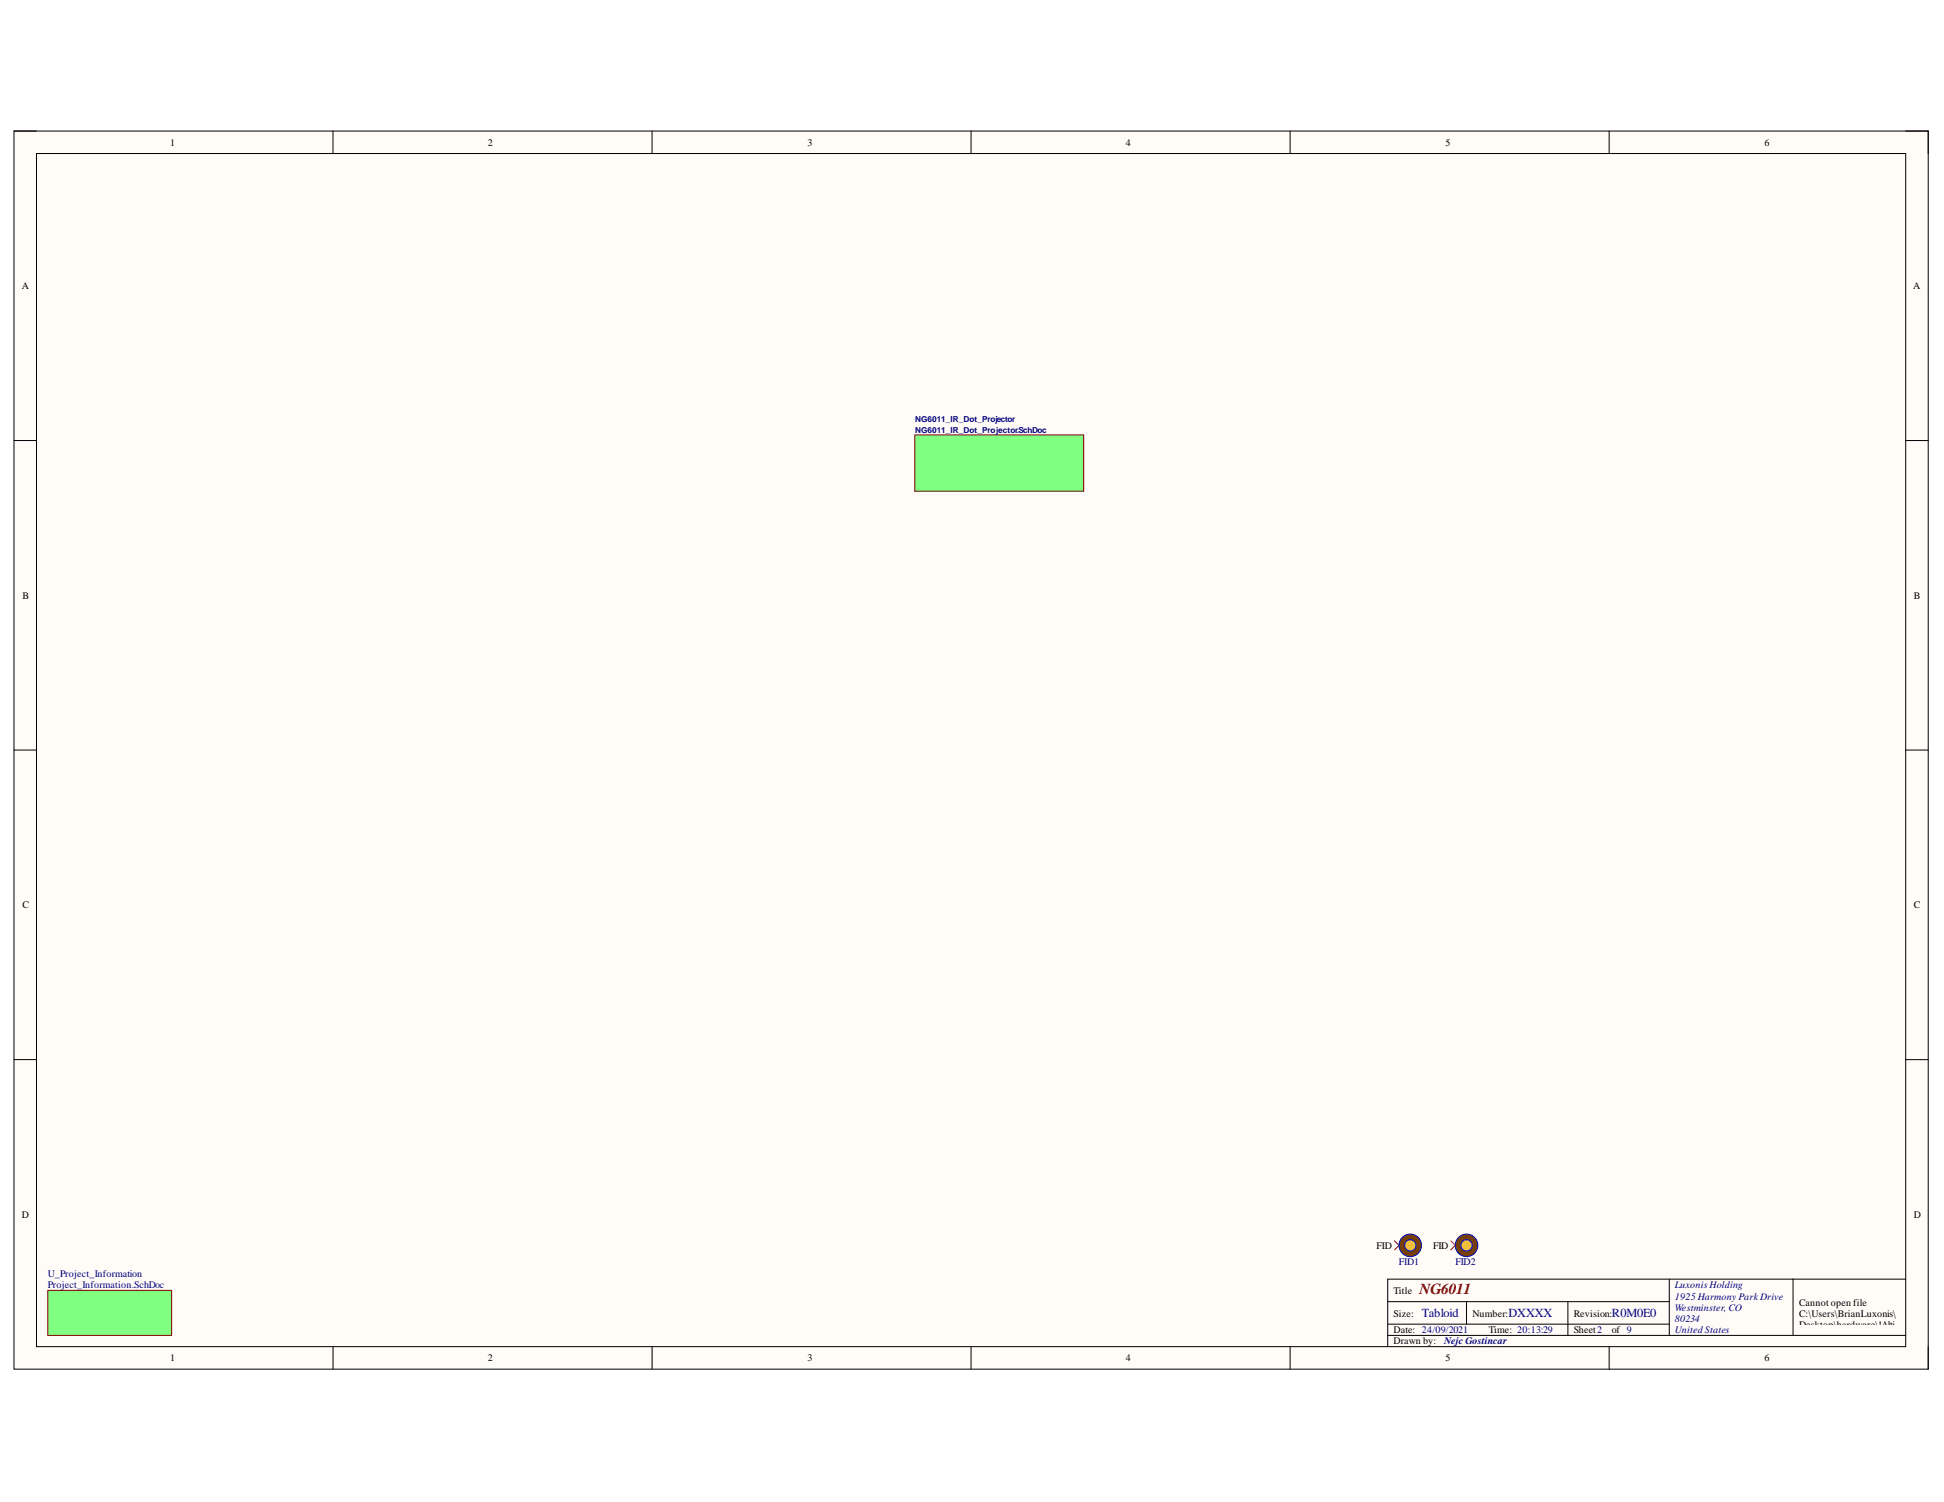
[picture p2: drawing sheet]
<svg xmlns="http://www.w3.org/2000/svg" width="279mm" height="216mm" viewBox="0 0 279 216" stroke-linecap="round" stroke-linejoin="round" font-family="sans-serif">
<path d="M2 18.8h275.1v178h-275.1z" fill-rule="evenodd" fill="#fffcf8"/>
<path d="M2 18.8h275.1v178h-275.1z" fill="none" stroke="#000" stroke-width=".14"/>
<path d="M5.2 22.1h268.7v171.5h-268.7z" fill-rule="evenodd" fill="#fffcf8"/>
<g fill="none" stroke="#000" stroke-width=".14">
<path d="M2 18.8h3.2M47.9 18.8v3.3M93.7 18.8v3.3M139.6 18.8v3.3M185.4 18.8v3.3M231.3 18.8v3.3M273.9 18.8h3.2v3.3M5.2 22.1h268.7v171.5h-268.7zM2 63.3h3.2M273.9 63.3h3.2M2 107.8h3.2M273.9 107.8h3.2"/>
<path d="M2 152.3h3.2M273.9 152.3h3.2M47.9 193.6v3.2M93.7 193.6v3.2M139.6 193.6v3.2M185.4 193.6v3.2M199.5 187.1h40.4M199.5 192h74.4M199.5 190.3h40.4M210.8 187.1v3.2M225.3 187.1v4.9M231.3 193.6v3.2"/>
<path d="M239.9 183.9v8.1M257.7 183.9v8.1M273.9 183.9h-74.4v9.7M277.1 193.6v3.2"/>
</g>
<path d="M200.4 178.4l1.3 1.3M201.7 178.4l-1.3 1.3M208.5 178.4l1.3 1.3M209.8 178.4l-1.3 1.3" fill="none" stroke="#f00" stroke-width=".14"/>
<path d="M6.9 185.5h17.8v6.5h-17.8z" fill-rule="evenodd" fill="#80ff80"/>
<path d="M6.9 185.5h17.8v6.5h-17.8z" fill="none" stroke="#800000" stroke-width=".14"/>
<circle cx="201.6" cy="179" r=".48" fill="#f8fcff"/>
<circle cx="201.6" cy="179" r=".48" fill="none" stroke="#000" stroke-width=".14"/>
<path d="M202 179l1-.3v.6z" fill="#f8fcff"/>
<path d="M202 179l1-.3v.6z" fill="none" stroke="#000" stroke-width=".14"/>
<circle cx="202.7" cy="179" r="1.62" fill="#783f04"/>
<circle cx="202.7" cy="179" r="1.62" fill="none" stroke="#00f" stroke-width=".14"/>
<circle cx="202.7" cy="179" r=".81" fill="#f1c232"/>
<circle cx="202.7" cy="179" r=".81" fill="none" stroke="#00f" stroke-width=".14"/>
<circle cx="209.6" cy="179" r=".49" fill="#f8fcff"/>
<circle cx="209.6" cy="179" r=".48" fill="none" stroke="#000" stroke-width=".14"/>
<path d="M210.1 179l1-.3v.6z" fill="#f8fcff"/>
<path d="M210.1 179l1-.3v.6z" fill="none" stroke="#000" stroke-width=".14"/>
<circle cx="210.8" cy="179" r="1.62" fill="#783f04"/>
<circle cx="210.8" cy="179" r="1.62" fill="none" stroke="#00f" stroke-width=".14"/>
<circle cx="210.8" cy="179" r=".81" fill="#f1c232"/>
<circle cx="210.8" cy="179" r=".81" fill="none" stroke="#00f" stroke-width=".14"/>
<path d="M131.5 62.5h24.3v8.1h-24.3z" fill-rule="evenodd" fill="#80ff80"/>
<path d="M131.5 62.5h24.3v8.1h-24.3z" fill="none" stroke="#800000" stroke-width=".14"/>
<text font-size="2.2" fill="#800000" x="204" y="185.9">NG6011</text>
<g font-size="1.8" fill="#000080">
<text x="204.4" y="189.3">Tabloid</text>
<text x="216.8" y="189.3">DXXXX</text>
<text x="231.7" y="189.3">R0M0E0</text>
</g>
<g font-size="1.4">
<text x="24.4" y="21">1</text>
<text x="70.1" y="21">2</text>
<text x="116.1" y="21">3</text>
<text x="161.8" y="21">4</text>
<text x="207.7" y="21">5</text>
<text x="253.6" y="21">6</text>
<text x="3.1" y="41.6">A</text>
<text x="275" y="41.6">A</text>
<text x="3.2" y="86.1">B</text>
<text x="275.1" y="86.1">B</text>
<text x="3.2" y="130.6">C</text>
<text x="275.1" y="130.6">C</text>
<text x="3.1" y="175">D</text>
<text x="197.8" y="179.5">FID</text>
<text x="206" y="179.5">FID</text>
<text x="275.1" y="175">D</text>
<text x="200.3" y="185.9">Title</text>
<text x="200.3" y="189.2">Size:</text>
<text x="200.3" y="191.6">Date: 24/09/2021</text>
<text x="211.6" y="189.2">Number:</text>
<text x="214" y="191.6">Time: 20:13:29</text>
<text x="226.2" y="189.2">Revision:</text>
<text x="226.2" y="191.6">Sheet2</text>
<text x="231.7" y="191.6">of 9</text>
<text x="258.6" y="187.7">Cannot open file</text>
<text x="258.6" y="189.3">C:\Users\BrianLuxonis\</text>
<text x="258.6" y="190.9">Desktop\hardware\!Alti</text>
<text x="24.4" y="195.7">1</text>
<text x="70.1" y="195.7">2</text>
<text x="116.1" y="195.7">3</text>
<text x="161.8" y="195.7">4</text>
<text x="200.3" y="193.2">Drawn by:</text>
<text x="207.7" y="195.7">5</text>
<text x="253.6" y="195.7">6</text>
<text x="258.6" y="192.5">um_Shared\Templates\L</text>
<text x="258.6" y="194.2">uxonis_Logo.png.File</text>
</g>
<g font-size="1.4" fill="#000080">
<text x="6.9" y="183.6">U_Project_Information</text>
<text x="6.9" y="185.2">Project_Information.SchDoc</text>
<text x="201.1" y="181.9">FID1</text>
<text x="209.2" y="181.9">FID2</text>
<text x="240.7" y="185.2">Luxonis Holding</text>
<text x="240.7" y="186.8">1925 Harmony Park Drive</text>
<text x="240.7" y="188.4">Westminster, CO</text>
<text x="240.7" y="190">80234</text>
<text x="240.7" y="191.6">United States</text>
<text x="207.6" y="193.2">Nejc Gostincar</text>
</g>
<g font-size="1.2" fill="#000080">
<text x="131.5" y="60.6">NG6011_IR_Dot_Projector</text>
<text x="131.5" y="62.2">NG6011_IR_Dot_Projector.SchDoc</text>
</g>
</svg>
